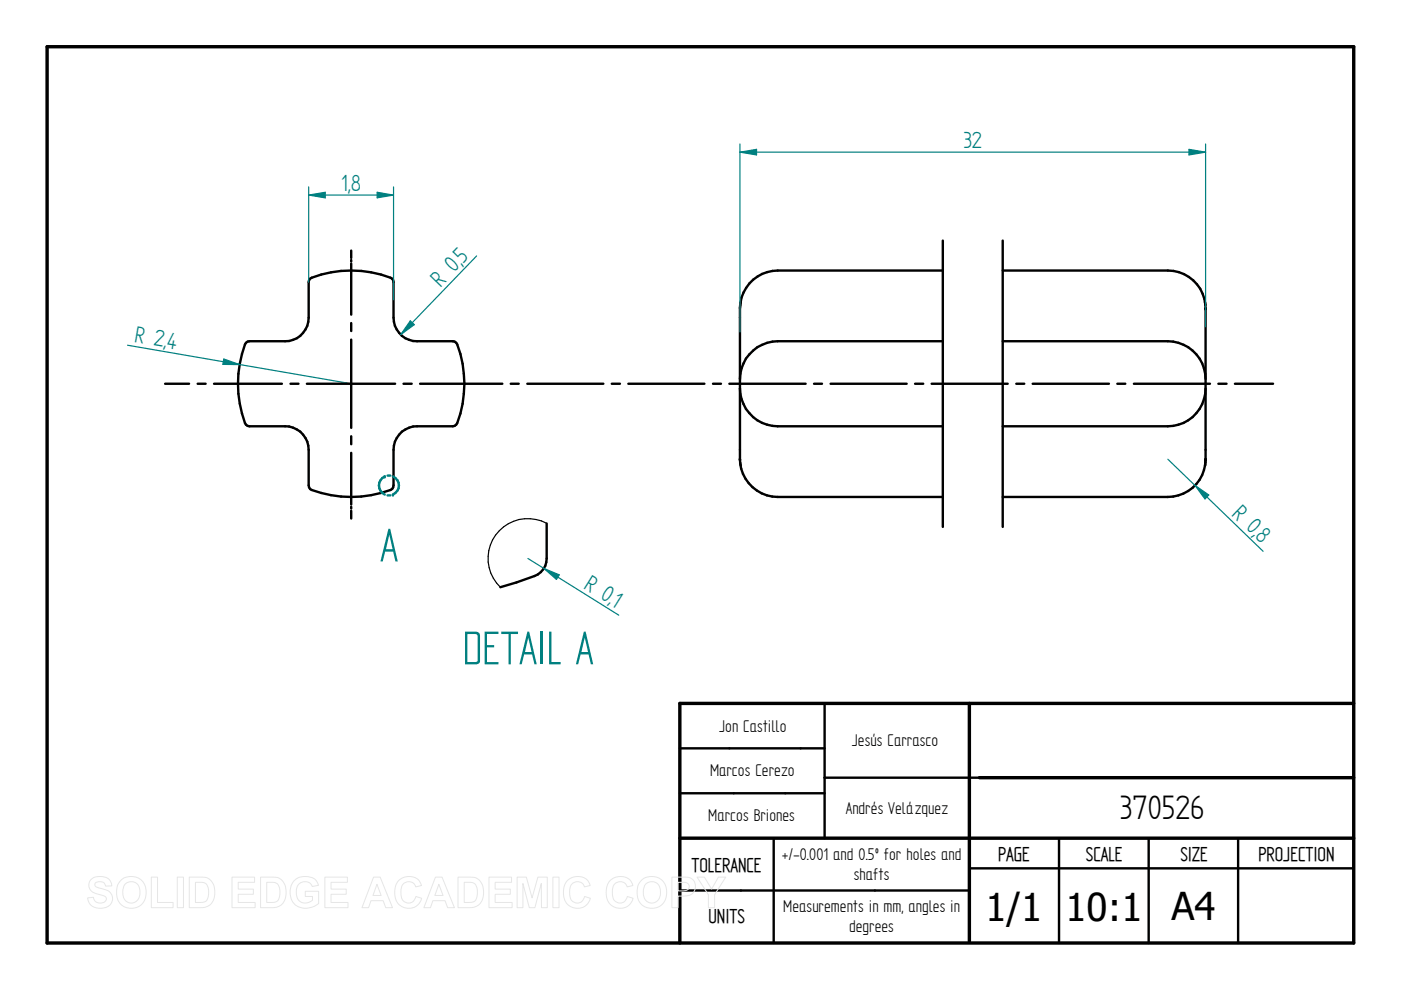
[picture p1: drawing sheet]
<svg xmlns="http://www.w3.org/2000/svg" width="297mm" height="210mm" viewBox="0 0 297 210" stroke-linecap="round" stroke-linejoin="round" font-family="sans-serif">
<path d="M10 9.9h277v190h-277zM205.5 149.1v50.5M287 149.1h-142.9v50.8M144.1 177.7h142.9M207.6 164.9h79.4" fill="none" stroke="#000" stroke-width=".72"/>
<g fill="none" stroke="#000" stroke-width=".51">
<path d="M65.7 59.1a22.7 22.7 0 0 1 17.4 0l.3 .7v7.6a5 5 0 0 0 5 4.9h7.6l.7 .4a22.6 22.6 0 0 1 0 17.3l-.7 .4h-7.6a4.9 4.9 0 0 0-5 5v7.5l-.3 .8a23.2 23.2 0 0 1-17.4 0l-.3-.8v-7.5a5 5 0 0 0-5-5h-7.5l-.7-.4a23.1 23.1 0 0 1 0-17.3l.7-.4h7.5a4.9 4.9 0 0 0 5-4.9v-7.6zM199.9 57.4h-35a8 8 0 0 0-8 7.9M199.9 51v60.7M212.6 57.4h35a8 8 0 0 1 8 7.2M212.6 51v60.7M156.9 65.4v31.9M157.1 64l-.2 1.4M199.9 72.3h-35a8.1 8.1 0 0 0-8 8M212.6 72.3h35a8.1 8.1 0 0 1 8 8M255.5 64l.1 1.4M255.6 65.4v31.9M156.9 82.4a8.1 8.1 0 0 0 8 8h35"/>
<path d="M156.9 97.4l.2 1.3M156.9 98.2a8.1 8.1 0 0 0 8 7.2h35M255.6 82.4a8 8 0 0 1-8 8h-35M255.6 97.4l-.1 1.3M255.6 97.4a8 8 0 0 1-8 8h-35M144.1 158.7h30.7M174.8 149.1v28.6M144.1 168.2h30.7M164 177.7v22.2M207.6 164.9h-32.8M224.5 177.7v22.2M243.5 177.7v22.2"/>
<path d="M262.5 177.7v22.2M144.1 188.8h61.4M205.5 184.1h81.5"/>
</g>
<path d="M156.9 65.4h.1M255.6 65.4h.1M156.9 97.3h.1M255.6 97.3h.1" fill="none" stroke="#000" stroke-width=".25"/>
<g fill="#000">
<circle cx="156.9" cy="65.4" r=".25"/>
<circle cx="255.6" cy="65.4" r=".25"/>
<circle cx="156.9" cy="97.4" r=".25"/>
<circle cx="156.9" cy="97.3" r=".25"/>
<circle cx="255.6" cy="97.3" r=".25"/>
<circle cx="255.6" cy="97.4" r=".25"/>
</g>
<path d="M101 54.3l-16 16.7M87 68l.8 .8-2.8 2.2z" fill="none" stroke="#008080" stroke-width=".25"/>
<path d="M87 68l.8 .8-2.8 2.2z" fill="#008080"/>
<path d="M27 73.2l47.5 8.2M47.5 76.1l3.3 1.2h-3.6z" fill="none" stroke="#008080" stroke-width=".25"/>
<path d="M47.5 76.1l3.3 1.2h-3.6z" fill="#008080"/>
<path d="M115.9 111v7.4a4 4 0 0 1-2.6 3.7l-7.2 2.4" fill="none" stroke="#000" stroke-width=".51"/>
<path d="M115.9 111a8.4 8.4 0 0 0-10.8 2.4 8.4 8.4 0 0 0 1 11.1" fill="none" stroke="#000" stroke-width=".25"/>
<path d="M111.9 118.4l19.3 12M115.3 120.5l3.3 1.4-.6 1z" fill="none" stroke="#008080" stroke-width=".25"/>
<path d="M115.3 120.5l3.3 1.4-.6 1z" fill="#008080"/>
<path d="M156.9 32.3l3.5-.6v1.2zM156.9 30.5v39.9M255.6 30.5v38.8" fill="none" stroke="#008080" stroke-width=".25"/>
<path d="M156.9 32.3l3.5-.6v1.2z" fill="#008080"/>
<path d="M252.1 31.7l3.5 .6-3.5 .6z" fill="none" stroke="#008080" stroke-width=".25"/>
<path d="M252.1 31.7l3.5 .6-3.5 .6z" fill="#008080"/>
<path d="M156.9 32.3h98.7M247.6 97.4l20.2 19.5M253.4 102.9l2.9 2-.8 .9z" fill="none" stroke="#008080" stroke-width=".25"/>
<path d="M253.4 102.9l2.9 2-.8 .9z" fill="#008080"/>
<path d="M84.6 102.9a2.15 2.15 0 0 1-1.3 2" fill="none" stroke="#008080" stroke-width=".51"/>
<circle cx="83.3" cy="104.9" r=".25" fill="#008080"/>
<path d="M81.6 101a2.12 2.12 0 0 0-1.3 1.9 2.12 2.12 0 0 0 1.3 2M82.2 105h.6" fill="none" stroke="#008080" stroke-width=".51"/>
<circle cx="81.6" cy="101" r=".25" fill="#008080"/>
<path d="M82.2 100.8h.6M83.3 101a2.16 2.16 0 0 1 1.3 1.9" fill="none" stroke="#008080" stroke-width=".51"/>
<g fill="none" stroke="#000" stroke-width=".51">
<path d="M74.5 53.1v1.6M74.5 55.1v.4M74.5 55.9v10.8M74.5 68.5v1.7M74.5 72v18.7M35 81.4h5.1M41.9 81.4h1.7M45.4 81.4h14.4M61.6 81.4h1.7M65.1 81.4h18.7M74.5 92.5v1.7M74.5 96v11"/>
<path d="M85.6 81.4h1.7M89.1 81.4h17.4M108.3 81.4h1.7M111.8 81.4h16.1M129.7 81.4h1.7M133.2 81.4h16.1M151.2 81.4h1.7M154.6 81.4h16.2M172.6 81.4h1.7M176.1 81.4h16.1M194 81.4h1.7M197.5 81.4h16.2"/>
<path d="M215.5 81.4h1.7M218.9 81.4h16.2M236.9 81.4h1.7M240.4 81.4h16.1M258.3 81.4h1.8M261.8 81.4h8.1M74.5 107.4v.4M74.5 108.3v1.6"/>
</g>
<path d="M65.4 39.6v20.2M83.4 39.6v24M65.4 41.4l3.6-.6v1.2z" fill="none" stroke="#008080" stroke-width=".25"/>
<path d="M65.4 41.4l3.6-.6v1.2z" fill="#008080"/>
<path d="M80 40.8l3.4 .6-3.4 .6z" fill="none" stroke="#008080" stroke-width=".25"/>
<path d="M80 40.8l3.4 .6-3.4 .6z" fill="#008080"/>
<path d="M65.4 41.4h18" fill="none" stroke="#008080" stroke-width=".25"/>
<g fill="none" stroke="#e6e6e6" stroke-width=".21">
<path d="M19.3 186.5a3.1 3.1 0 0 1 4 .2l.4 1.1-1.3 .1a1.28 1.28 0 0 0-1-1 1.28 1.28 0 0 0-1.3 .5v.4a5.6 5.6 0 0 0 2.5 .9 1.98 1.98 0 0 1 1.2 2.4 1.98 1.98 0 0 1-2.2 1.5 2.48 2.48 0 0 1-3-2.2l1.2-.2a1.44 1.44 0 0 0 1.3 1.3 1.44 1.44 0 0 0 1.5-.9 1.18 1.18 0 0 0-1.4-.9 2.36 2.36 0 0 1-2.4-2l.1-.7zM25.8 186.5a3.3 3.3 0 0 1 3.9-.1 3.3 3.3 0 0 1 1.2 3.8 3.2 3.2 0 0 1-3.8 2.3 3.2 3.2 0 0 1-2.4-3.8 3 3 0 0 1 1.1-2.2zM26.5 187.5a1.87 1.87 0 0 1 2.2-.4 1.87 1.87 0 0 1 1 2.1 1.87 1.87 0 0 1-1.8 2.3 1.87 1.87 0 0 1-1.9-2.3l.1-.8zM32.1 186h1.3v5.3h3.3v1.1h-4.6zM37.6 186h1.3v6.4h-1.3zM40.1 186h2.4a2.79 2.79 0 0 1 3 3.3 2.79 2.79 0 0 1-2.9 3.1h-2.5zM41.4 187.1a2.64 2.64 0 0 1 2.5 .5 3.3 3.3 0 0 1-.3 3.5l-.8 .2h-1.4zM49.2 186h4.8v1.1h-3.5v1.4h3.2v1.1h-3.2v1.7h3.6v1.1h-4.9zM55.2 186h2.4a2.79 2.79 0 0 1 3.1 3.3 2.79 2.79 0 0 1-3 3.1h-2.5zM56.6 187.1a2.64 2.64 0 0 1 2.4 .5 3.3 3.3 0 0 1-.3 3.5l-.8 .2h-1.3zM62.3 186.8a3.6 3.6 0 0 1 4.6-.2l.6 1.1-1.3 .3a1.8 1.8 0 0 0-2.2-1 1.8 1.8 0 0 0-1.2 2.1 2.01 2.01 0 0 0 1.1 2.2 2.01 2.01 0 0 0 2.3-.4v-.8h-1.5v-1.1h2.9v2.6a3.8 3.8 0 0 1-5.5-.3 4 4 0 0 1 .2-4.5zM68.9 186h4.8v1.1h-3.5v1.4h3.2v1.1h-3.2v1.7h3.6v1.1h-4.9z"/>
<path d="M79.2 186h1.4l2.6 6.4h-1.4l-.6-1.4h-2.5l-.6 1.4h-1.4zM79.9 187.5l.9 2.4h-1.7zM84.5 186.7a2.87 2.87 0 0 1 4.9 1l-1.3 .3a1.6 1.6 0 0 0-1.8-1 1.6 1.6 0 0 0-1.3 1.7 2.19 2.19 0 0 0 1.3 2.7 1.55 1.55 0 0 0 1.9-1.3l1.2 .4a2.93 2.93 0 0 1-3.4 2 2.93 2.93 0 0 1-2.3-3.3v-.6a3.2 3.2 0 0 1 .8-1.9zM92.3 186h1.4l2.6 6.4h-1.4l-.5-1.4h-2.6l-.5 1.4h-1.4zM93 187.5l.9 2.4h-1.7zM97.1 186h2.4a2.79 2.79 0 0 1 3 3.3 2.79 2.79 0 0 1-2.9 3.1h-2.5zM98.4 187.1a2.64 2.64 0 0 1 2.4 .5 3.3 3.3 0 0 1-.2 3.5l-.9 .2h-1.3zM103.7 186h4.8v1.1h-3.5v1.4h3.2v1.1h-3.2v1.7h3.6v1.1h-4.9zM109.6 186h2l1.2 4.4 1.2-4.4h2v6.4h-1.2v-5.1l-1.4 5.1h-1.2l-1.3-5.1v5.1h-1.3zM117.2 186h1.3v6.4h-1.3zM120.3 186.7a2.87 2.87 0 0 1 4.8 1l-1.2 .3a1.6 1.6 0 0 0-1.9-1 1.6 1.6 0 0 0-1.2 1.7 2.19 2.19 0 0 0 1.3 2.7 1.55 1.55 0 0 0 1.8-1.3l1.3 .4a2.93 2.93 0 0 1-3.5 2 2.93 2.93 0 0 1-2.2-3.3v-.6a3.2 3.2 0 0 1 .8-1.9zM129.3 186.7a2.87 2.87 0 0 1 4.9 1l-1.2 .3a1.6 1.6 0 0 0-1.9-1 1.6 1.6 0 0 0-1.3 1.7 2.19 2.19 0 0 0 1.3 2.7 1.55 1.55 0 0 0 1.9-1.3l1.2 .4a2.93 2.93 0 0 1-3.4 2 2.93 2.93 0 0 1-2.3-3.3l.1-.6a3.2 3.2 0 0 1 .7-1.9z"/>
<path d="M136.2 186.5a3.3 3.3 0 0 1 3.9-.1 3.3 3.3 0 0 1 1.1 3.8 3.2 3.2 0 0 1-3.7 2.3 3.2 3.2 0 0 1-2.4-3.8 3 3 0 0 1 1.1-2.2zM136.9 187.5a1.87 1.87 0 0 1 2.2-.4 1.87 1.87 0 0 1 .9 2.1 1.87 1.87 0 0 1-1.8 2.3 1.87 1.87 0 0 1-1.8-2.3l.1-.8zM142.4 186h2.1a2.5 2.5 0 0 1 2.7 1 2.08 2.08 0 0 1-.1 2.2 2.08 2.08 0 0 1-2.1 .8h-1.2v2.4h-1.4zM143.8 187.1h.6a1.28 1.28 0 0 1 1.7 .9 1.22 1.22 0 0 1-1.6 .9h-.7zM147.8 186h1.5l1.6 2.5 1.4-2.5h1.6l-2.4 3.7v2.7h-1.3v-2.7z"/>
</g>
<g font-size="11.3" fill="#008080">
<text x="80.6" y="119">A</text>
<text x="98.1" y="140.8">DETAIL A</text>
</g>
<g font-size="8.1">
<text x="237.4" y="173.7">370526</text>
<text x="208.9" y="195.3">1/1</text>
<text x="225.9" y="195.3">10:1</text>
<text x="248.4" y="195.1">A4</text>
</g>
<g font-size="5.6" fill="#008080">
<text x="204.3" y="31.4">32</text>
<text x="72.3" y="40.5">1,8</text>
<text x="98.2" y="56" transform="rotate(-46 98.2 56)">5</text>
<text x="93.4" y="61" transform="rotate(-46 93.4 61)">R 0,</text>
<text x="28.4" y="72.5" transform="rotate(10 28.4 72.5)">R 2,</text>
<text x="35.3" y="73.7" transform="rotate(10 35.3 73.7)">4</text>
<text x="261" y="109.1" transform="rotate(44 261 109.1)">R 0,</text>
<text x="265.9" y="113.8" transform="rotate(44 265.9 113.8)">8</text>
<text x="123.6" y="124.6" transform="rotate(32 123.6 124.6)">R 0,</text>
<text x="129.4" y="128.3" transform="rotate(32 129.4 128.3)">1</text>
</g>
<g font-size="4.8">
<text x="146.6" y="184.8">TOLERANCE</text>
<text x="211.6" y="182.5">PAGE</text>
<text x="230.2" y="182.5">SCALE</text>
<text x="250.3" y="182.5">SIZE</text>
<text x="266.8" y="182.5">PROJECTION</text>
<text x="150.2" y="195.8">UNITS</text>
</g>
<g font-size="4.1">
<text x="152.5" y="155.1">Jon Castillo</text>
<text x="180.6" y="158.2">Jesús Carrasco</text>
<text x="150.5" y="164.5">Marcos Cerezo</text>
<text x="179.3" y="172.6">Andrés Velázquez</text>
<text x="150.2" y="174.1">Marcos Briones</text>
<text x="165.8" y="182.4">+/-0.001 and 0.5º for holes and</text>
<text x="181" y="186.5">shafts</text>
<text x="166.1" y="193.5">Measurements in mm, angles in</text>
<text x="180" y="197.6">degrees</text>
</g>
</svg>
